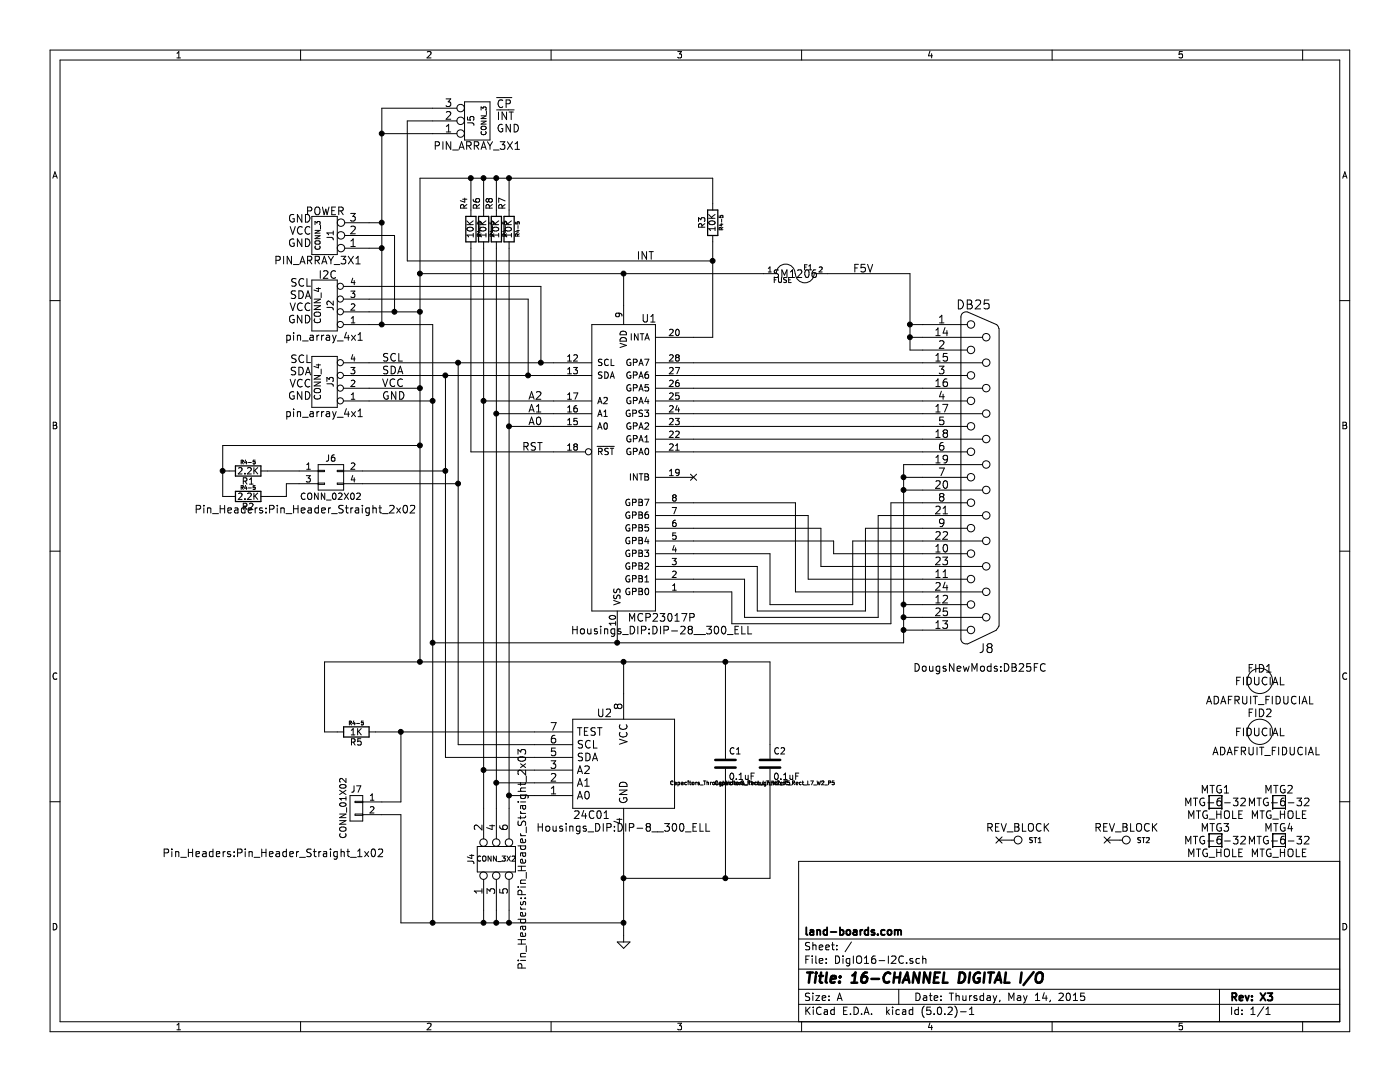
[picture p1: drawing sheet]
EESchema Schematic File Version 4
LIBS:DigIO16-I2C-cache
EELAYER 26 0
EELAYER END
$Descr A 11000 8500
encoding utf-8
Sheet 1 1
Title "16-CHANNEL DIGITAL I/O"
Date "Thursday, May 14, 2015"
Rev "X3"
Comp "land-boards.com"
Comment1 ""
Comment2 ""
Comment3 ""
Comment4 ""
$EndDescr
$Comp
L DigIO16-I2C-rescue:DB25 J8
U 1 1
P 7700 3750
F 0 "J8" H 7750 5100 70  0000 C CNN
F 1 "DB25" H 7650 2400 70  0000 C CNN
F 2 "DougsNewMods:DB25FC" H 7700 5250 60  0000 C CNN
F 3 "" H 7700 3750 60  0000 C CNN
	1    7700 3750
	1    0    0    1   
$EndComp
$Comp
L DigIO16-I2C-rescue:MTG_HOLE MTG4
U 1 1
P 10050 6600
F 0 "MTG4" H 10050 6700 60  0000 C CNN
F 1 "MTG_HOLE" H 10050 6500 60  0000 C CNN
F 2 "MTG-6-32" H 10050 6600 60  0000 C CNN
F 3 "~" H 10050 6600 60  0000 C CNN
	1    10050 6600
	1    0    0    -1  
$EndComp
$Comp
L DigIO16-I2C-rescue:MTG_HOLE MTG3
U 1 1
P 9550 6600
F 0 "MTG3" H 9550 6700 60  0000 C CNN
F 1 "MTG_HOLE" H 9550 6500 60  0000 C CNN
F 2 "MTG-6-32" H 9550 6600 60  0000 C CNN
F 3 "~" H 9550 6600 60  0000 C CNN
	1    9550 6600
	1    0    0    -1  
$EndComp
$Comp
L DigIO16-I2C-rescue:MTG_HOLE MTG2
U 1 1
P 10050 6300
F 0 "MTG2" H 10050 6400 60  0000 C CNN
F 1 "MTG_HOLE" H 10050 6200 60  0000 C CNN
F 2 "MTG-6-32" H 10050 6300 60  0000 C CNN
F 3 "~" H 10050 6300 60  0000 C CNN
	1    10050 6300
	1    0    0    -1  
$EndComp
$Comp
L DigIO16-I2C-rescue:MTG_HOLE MTG1
U 1 1
P 9550 6300
F 0 "MTG1" H 9550 6400 60  0000 C CNN
F 1 "MTG_HOLE" H 9550 6200 60  0000 C CNN
F 2 "MTG-6-32" H 9550 6300 60  0000 C CNN
F 3 "~" H 9550 6300 60  0000 C CNN
	1    9550 6300
	1    0    0    -1  
$EndComp
$Comp
L DigIO16-I2C-rescue:ADAFRUIT_FIDUCIAL FID2
U 1 1
P 9900 5750
F 0 "FID2" H 9900 5900 60  0000 C CNN
F 1 "ADAFRUIT_FIDUCIAL" H 9950 5600 60  0000 C CNN
F 2 "FIDUCIAL" H 9900 5750 60  0000 C CNN
F 3 "~" H 9900 5750 60  0000 C CNN
	1    9900 5750
	1    0    0    -1  
$EndComp
$Comp
L DigIO16-I2C-rescue:ADAFRUIT_FIDUCIAL FID1
U 1 1
P 9900 5350
F 0 "FID1" H 9900 5450 60  0000 C CNN
F 1 "ADAFRUIT_FIDUCIAL" H 9900 5200 60  0000 C CNN
F 2 "FIDUCIAL" H 9900 5350 60  0000 C CNN
F 3 "~" H 9900 5350 60  0000 C CNN
	1    9900 5350
	1    0    0    -1  
$EndComp
$Comp
L DigIO16-I2C-rescue:CONN_1 ST1
U 1 1
P 8000 6600
F 0 "ST1" H 8080 6600 40  0000 L CNN
F 1 "CONN_1" H 8000 6655 30  0001 C CNN
F 2 "REV_BLOCK" H 8000 6700 60  0000 C CNN
F 3 "" H 8000 6600 60  0000 C CNN
	1    8000 6600
	1    0    0    -1  
$EndComp
$Comp
L DigIO16-I2C-rescue:CONN_3X2 J4
U 1 1
P 3950 6750
F 0 "J4" H 3950 7000 50  0000 C CNN
F 1 "CONN_3X2" V 3950 6800 40  0000 C CNN
F 2 "Pin_Headers:Pin_Header_Straight_2x03" H 3950 6600 60  0000 C CNN
F 3 "" H 3950 6750 60  0000 C CNN
	1    3950 6750
	0    -1   -1   0   
$EndComp
$Comp
L DigIO16-I2C-rescue:CONN_4 J3
U 1 1
P 2550 3000
F 0 "J3" V 2500 3000 50  0000 C CNN
F 1 "CONN_4" V 2600 3000 50  0000 C CNN
F 2 "pin_array_4x1" H 2550 3250 60  0000 C CNN
F 3 "" H 2550 3000 60  0000 C CNN
	1    2550 3000
	-1   0    0    1   
$EndComp
Text Notes 2450 3150 2    60   ~ 0
SCL\nSDA\nVCC\nGND
Text Label 3000 3050 0    60   ~ 0
VCC
Text Label 3000 3150 0    60   ~ 0
GND
Text Label 3000 2950 0    60   ~ 0
SDA
Text Label 3000 2850 0    60   ~ 0
SCL
Text Label 4150 3350 0    60   ~ 0
A0
Text Label 4150 3250 0    60   ~ 0
A1
Text Label 4150 3150 0    60   ~ 0
A2
$Comp
L DigIO16-I2C-rescue:CONN_4 J2
U 1 1
P 2550 2400
F 0 "J2" V 2500 2400 50  0000 C CNN
F 1 "CONN_4" V 2600 2400 50  0000 C CNN
F 2 "pin_array_4x1" H 2550 2650 60  0000 C CNN
F 3 "" H 2550 2400 60  0000 C CNN
	1    2550 2400
	-1   0    0    1   
$EndComp
$Comp
L power:GND #PWR01
U 1 1
P 4900 7350
F 0 "#PWR01" H 4900 7350 30  0001 C CNN
F 1 "GND" H 4900 7280 30  0001 C CNN
F 2 "" H 4900 7350 60  0000 C CNN
F 3 "" H 4900 7350 60  0000 C CNN
	1    4900 7350
	1    0    0    -1  
$EndComp
Text Notes 2450 2550 2    60   ~ 0
SCL\nSDA\nVCC\nGND
$Comp
L DigIO16-I2C-rescue:CONN_3 J1
U 1 1
P 2550 1850
F 0 "J1" V 2500 1850 50  0000 C CNN
F 1 "CONN_3" V 2600 1850 40  0000 C CNN
F 2 "PIN_ARRAY_3X1" H 2600 2050 60  0000 C CNN
F 3 "" H 2550 1850 60  0000 C CNN
	1    2550 1850
	-1   0    0    1   
$EndComp
Text Notes 2450 1950 2    60   ~ 0
GND\nVCC\nGND
$Comp
L DigIO16-I2C-rescue:CONN_3 J5
U 1 1
P 3750 950
F 0 "J5" V 3700 950 50  0000 C CNN
F 1 "CONN_3" V 3800 950 40  0000 C CNN
F 2 "PIN_ARRAY_3X1" H 3750 1150 60  0000 C CNN
F 3 "" H 3750 950 60  0000 C CNN
	1    3750 950 
	1    0    0    1   
$EndComp
Text Notes 3900 1050 0    60   ~ 0
~CP\n~INT\nGND
Text Notes 2400 1700 0    60   ~ 0
POWER
Text Notes 2500 2200 0    60   ~ 0
I2C
NoConn ~ 7850 6600
$Comp
L DigIO16-I2C-rescue:CONN_1 ST2
U 1 1
P 8850 6600
F 0 "ST2" H 8930 6600 40  0000 L CNN
F 1 "CONN_1" H 8850 6655 30  0001 C CNN
F 2 "REV_BLOCK" H 8850 6700 60  0000 C CNN
F 3 "" H 8850 6600 60  0000 C CNN
	1    8850 6600
	1    0    0    -1  
$EndComp
NoConn ~ 8700 6600
$Comp
L DigIO16-I2C-rescue:24C01 U2
U 1 1
P 4900 5950
F 0 "U2" H 5050 6300 60  0000 C CNN
F 1 "24C01" H 5150 5500 60  0000 C CNN
F 2 "Housings_DIP:DIP-8__300_ELL" H 4900 5400 60  0000 C CNN
F 3 "~" H 4900 5950 60  0000 C CNN
	1    4900 5950
	-1   0    0    -1  
$EndComp
$Comp
L DigIO16-I2C-rescue:MCP23017P U1
U 1 1
P 4950 3500
F 0 "U1" H 5100 4500 60  0000 C CNN
F 1 "MCP23017P" H 5200 2150 60  0000 C CNN
F 2 "Housings_DIP:DIP-28__300_ELL" H 5200 2050 60  0000 C CNN
F 3 "~" H 4950 3500 60  0000 C CNN
	1    4950 3500
	1    0    0    -1  
$EndComp
$Comp
L DigIO16-I2C-rescue:FUSE F1
U 1 1
P 6250 2150
F 0 "F1" H 6350 2200 40  0000 C CNN
F 1 "FUSE" H 6150 2100 40  0000 C CNN
F 2 "SM1206" H 6250 2150 60  0000 C CNN
F 3 "~" H 6250 2150 60  0000 C CNN
	1    6250 2150
	1    0    0    -1  
$EndComp
$Comp
L DigIO16-I2C-rescue:CONN_02X02 J6
U 1 1
P 2600 3750
F 0 "J6" H 2600 3900 50  0000 C CNN
F 1 "CONN_02X02" H 2600 3600 50  0000 C CNN
F 2 "Pin_Headers:Pin_Header_Straight_2x02" H 2400 3500 60  0000 C CNN
F 3 "" H 2600 2550 60  0000 C CNN
	1    2600 3750
	1    0    0    -1  
$EndComp
$Comp
L Device:R R1
U 1 1
P 1950 3700
F 0 "R1" V 2030 3700 50  0000 C CNN
F 1 "2.2K" V 1950 3700 50  0000 C CNN
F 2 "R4-5" V 1880 3700 30  0000 C CNN
F 3 "" H 1950 3700 30  0000 C CNN
	1    1950 3700
	0    1    1    0   
$EndComp
$Comp
L Device:R R2
U 1 1
P 1950 3900
F 0 "R2" V 2030 3900 50  0000 C CNN
F 1 "2.2K" V 1950 3900 50  0000 C CNN
F 2 "R4-5" V 1880 3900 30  0000 C CNN
F 3 "" H 1950 3900 30  0000 C CNN
	1    1950 3900
	0    1    1    0   
$EndComp
$Comp
L Device:R R3
U 1 1
P 5600 1750
F 0 "R3" V 5680 1750 50  0000 C CNN
F 1 "10K" V 5600 1750 50  0000 C CNN
F 2 "R4-5" V 5530 1750 30  0000 C CNN
F 3 "" H 5600 1750 30  0000 C CNN
	1    5600 1750
	-1   0    0    1   
$EndComp
$Comp
L Device:R R7
U 1 1
P 4000 1800
F 0 "R7" V 4050 1600 50  0000 C CNN
F 1 "10K" V 4000 1800 50  0000 C CNN
F 2 "R4-5" V 3930 1800 30  0000 C CNN
F 3 "" H 4000 1800 30  0000 C CNN
	1    4000 1800
	-1   0    0    1   
$EndComp
$Comp
L Device:R R8
U 1 1
P 3900 1800
F 0 "R8" V 3950 1600 50  0000 C CNN
F 1 "10K" V 3900 1800 50  0000 C CNN
F 2 "R4-5" V 3830 1800 30  0000 C CNN
F 3 "" H 3900 1800 30  0000 C CNN
	1    3900 1800
	-1   0    0    1   
$EndComp
$Comp
L Device:R R6
U 1 1
P 3800 1800
F 0 "R6" V 3850 1600 50  0000 C CNN
F 1 "10K" V 3800 1800 50  0000 C CNN
F 2 "R4-5" V 3730 1800 30  0000 C CNN
F 3 "" H 3800 1800 30  0000 C CNN
	1    3800 1800
	-1   0    0    1   
$EndComp
$Comp
L Device:R R4
U 1 1
P 3700 1800
F 0 "R4" V 3750 1600 50  0000 C CNN
F 1 "10K" V 3700 1800 50  0000 C CNN
F 2 "R4-5" V 3630 1800 30  0000 C CNN
F 3 "" H 3700 1800 30  0000 C CNN
	1    3700 1800
	-1   0    0    1   
$EndComp
$Comp
L Device:R R5
U 1 1
P 2800 5750
F 0 "R5" V 2880 5750 50  0000 C CNN
F 1 "1K" V 2800 5750 50  0000 C CNN
F 2 "R4-5" V 2730 5750 30  0000 C CNN
F 3 "" H 2800 5750 30  0000 C CNN
	1    2800 5750
	0    1    1    0   
$EndComp
$Comp
L DigIO16-I2C-rescue:CONN_01X02 J7
U 1 1
P 2800 6350
F 0 "J7" H 2800 6500 50  0000 C CNN
F 1 "CONN_01X02" V 2900 6350 50  0000 C CNN
F 2 "Pin_Headers:Pin_Header_Straight_1x02" H 3450 6000 60  0000 C CNN
F 3 "" H 2800 6350 60  0000 C CNN
	1    2800 6350
	-1   0    0    -1  
$EndComp
Text Label 5000 2050 0    60   ~ 0
INT
NoConn ~ 5450 3750
Text Label 4100 3550 0    60   ~ 0
RST
Wire Wire Line
	4000 7250 4000 7150
Connection ~ 4000 7250
Wire Wire Line
	3900 7250 3900 7150
Connection ~ 3900 7250
Wire Wire Line
	3800 7250 3800 7150
Connection ~ 3800 7250
Wire Wire Line
	4000 3350 4350 3350
Wire Wire Line
	4000 1950 4000 3350
Wire Wire Line
	3900 3250 4350 3250
Wire Wire Line
	3900 1950 3900 3250
Wire Wire Line
	4350 3150 3800 3150
Wire Wire Line
	2900 2850 3600 2850
Wire Wire Line
	2900 2950 3500 2950
Wire Wire Line
	2900 3150 3400 3150
Wire Wire Line
	3400 2550 3400 3150
Wire Wire Line
	3300 3050 2900 3050
Wire Wire Line
	3300 1400 3300 2150
Wire Wire Line
	4850 4950 4850 5050
Wire Wire Line
	4900 6550 4900 6900
Connection ~ 4900 7250
Wire Wire Line
	4900 2150 4900 2400
Connection ~ 3900 3250
Connection ~ 4000 3350
Wire Wire Line
	3800 1950 3800 3150
Connection ~ 3800 3150
Wire Wire Line
	3700 3550 3700 1950
Wire Wire Line
	3700 3550 4350 3550
Wire Wire Line
	3200 2050 5600 2050
Wire Wire Line
	5600 2650 5450 2650
Wire Wire Line
	2900 2250 4250 2250
Wire Wire Line
	4250 2250 4250 2850
Connection ~ 4250 2850
Wire Wire Line
	2900 2350 4150 2350
Wire Wire Line
	4150 2350 4150 2950
Connection ~ 4150 2950
Wire Wire Line
	2900 2450 3100 2450
Connection ~ 3300 2450
Wire Wire Line
	2900 2550 3000 2550
Connection ~ 3400 3150
Wire Wire Line
	3150 7250 3400 7250
Wire Wire Line
	3000 850  3000 1050
Wire Wire Line
	3000 1950 2900 1950
Connection ~ 3000 2550
Wire Wire Line
	2900 1850 3100 1850
Wire Wire Line
	3100 1850 3100 2450
Connection ~ 3100 2450
Wire Wire Line
	2900 1750 3000 1750
Connection ~ 3000 1950
Wire Wire Line
	3400 1050 3000 1050
Connection ~ 3000 1750
Wire Wire Line
	3400 850  3000 850 
Connection ~ 3000 1050
Wire Wire Line
	7100 5050 4850 5050
Connection ~ 3400 5050
Wire Wire Line
	4900 5200 4900 5450
Wire Wire Line
	2550 5200 3300 5200
Connection ~ 3300 3050
Wire Wire Line
	3600 5850 4200 5850
Wire Wire Line
	3600 2850 3600 3800
Connection ~ 3600 2850
Wire Wire Line
	3500 2950 3500 3700
Wire Wire Line
	3500 5950 4200 5950
Connection ~ 3500 2950
Wire Wire Line
	4200 6250 4000 6250
Connection ~ 4000 6250
Wire Wire Line
	4200 6150 3900 6150
Connection ~ 3900 6150
Wire Wire Line
	4200 6050 3800 6050
Connection ~ 3800 6050
Wire Wire Line
	5450 3550 7250 3550
Wire Wire Line
	7100 3650 7100 3750
Wire Wire Line
	7100 4950 7250 4950
Connection ~ 4850 5050
Wire Wire Line
	7250 4850 7100 4850
Connection ~ 7100 4950
Wire Wire Line
	7250 4750 7100 4750
Connection ~ 7100 4850
Wire Wire Line
	5450 2850 7250 2850
Wire Wire Line
	7250 2950 5450 2950
Wire Wire Line
	5450 3050 7250 3050
Wire Wire Line
	7250 3150 5450 3150
Wire Wire Line
	5450 3250 7250 3250
Wire Wire Line
	7250 3350 5450 3350
Wire Wire Line
	5450 3450 7250 3450
Wire Wire Line
	7150 2150 7150 2550
Wire Wire Line
	7150 2750 7250 2750
Connection ~ 4900 2150
Wire Wire Line
	7250 2650 7150 2650
Connection ~ 7150 2650
Wire Wire Line
	7150 2550 7250 2550
Connection ~ 7150 2550
Wire Wire Line
	7100 3850 7250 3850
Connection ~ 7100 4750
Wire Wire Line
	7100 3750 7250 3750
Connection ~ 7100 3850
Wire Wire Line
	7100 3650 7250 3650
Connection ~ 7100 3750
Wire Wire Line
	7150 2150 6500 2150
Wire Wire Line
	3300 2150 4900 2150
Wire Wire Line
	5450 3950 6250 3950
Wire Wire Line
	6250 3950 6250 4650
Wire Wire Line
	6250 4650 7250 4650
Wire Wire Line
	5450 4050 6350 4050
Wire Wire Line
	6350 4050 6350 4550
Wire Wire Line
	6350 4550 7250 4550
Wire Wire Line
	5450 4150 6450 4150
Wire Wire Line
	6450 4150 6450 4450
Wire Wire Line
	6450 4450 7250 4450
Wire Wire Line
	5450 4250 6550 4250
Wire Wire Line
	6550 4250 6550 4350
Wire Wire Line
	6550 4350 7250 4350
Wire Wire Line
	5450 4350 6050 4350
Wire Wire Line
	6050 4350 6050 4750
Wire Wire Line
	6050 4750 6700 4750
Wire Wire Line
	6700 4750 6700 4250
Wire Wire Line
	6700 4250 7250 4250
Wire Wire Line
	5450 4450 5950 4450
Wire Wire Line
	5950 4450 5950 4800
Wire Wire Line
	5950 4800 6800 4800
Wire Wire Line
	6800 4800 6800 4150
Wire Wire Line
	6800 4150 7250 4150
Wire Wire Line
	5450 4550 5850 4550
Wire Wire Line
	5850 4550 5850 4850
Wire Wire Line
	5850 4850 6900 4850
Wire Wire Line
	6900 4850 6900 4050
Wire Wire Line
	6900 4050 7250 4050
Wire Wire Line
	5450 4650 5750 4650
Wire Wire Line
	5750 4650 5750 4900
Wire Wire Line
	5750 4900 7000 4900
Wire Wire Line
	7000 4900 7000 3950
Wire Wire Line
	7000 3950 7250 3950
Wire Wire Line
	3200 2050 3200 950 
Wire Wire Line
	3200 950  3400 950 
Wire Wire Line
	2100 3700 2350 3700
Wire Wire Line
	2350 3800 2250 3800
Wire Wire Line
	2250 3800 2250 3900
Wire Wire Line
	2250 3900 2100 3900
Wire Wire Line
	1750 3900 1800 3900
Wire Wire Line
	1750 3500 1750 3700
Wire Wire Line
	1800 3700 1750 3700
Connection ~ 1750 3700
Wire Wire Line
	5600 1900 5600 2050
Connection ~ 5600 2050
Wire Wire Line
	3300 1400 3700 1400
Connection ~ 3300 2150
Wire Wire Line
	5600 1400 5600 1600
Wire Wire Line
	3700 1650 3700 1400
Connection ~ 3700 1400
Wire Wire Line
	3800 1650 3800 1400
Connection ~ 3800 1400
Wire Wire Line
	3900 1650 3900 1400
Connection ~ 3900 1400
Wire Wire Line
	4000 1650 4000 1400
Connection ~ 4000 1400
Wire Wire Line
	2950 5750 3150 5750
Wire Wire Line
	3150 5750 3150 6300
Connection ~ 3150 5750
Wire Wire Line
	2650 5750 2550 5750
Wire Wire Line
	2550 5750 2550 5200
Connection ~ 3300 5200
Wire Wire Line
	3150 6300 3000 6300
Wire Wire Line
	3000 6400 3150 6400
Wire Wire Line
	3150 6400 3150 7250
Connection ~ 3400 7250
Wire Wire Line
	2850 3800 3600 3800
Connection ~ 3600 3800
Wire Wire Line
	2850 3700 3500 3700
Connection ~ 3500 3700
Text Label 6700 2150 0    60   ~ 0
F5V
$Comp
L Device:C C1
U 1 1
P 5700 6000
F 0 "C1" H 5725 6100 50  0000 L CNN
F 1 "0.1uF" H 5725 5900 50  0000 L CNN
F 2 "Capacitors_ThroughHole:C_Rect_L7_W2_P5" H 5738 5850 30  0000 C CNN
F 3 "" H 5700 6000 60  0000 C CNN
	1    5700 6000
	1    0    0    -1  
$EndComp
$Comp
L Device:C C2
U 1 1
P 6050 6000
F 0 "C2" H 6075 6100 50  0000 L CNN
F 1 "0.1uF" H 6075 5900 50  0000 L CNN
F 2 "Capacitors_ThroughHole:C_Rect_L7_W2_P5" H 6088 5850 30  0000 C CNN
F 3 "" H 6050 6000 60  0000 C CNN
	1    6050 6000
	1    0    0    -1  
$EndComp
Wire Wire Line
	5700 5200 5700 5850
Connection ~ 4900 5200
Wire Wire Line
	6050 5200 6050 5850
Connection ~ 5700 5200
Wire Wire Line
	6050 6150 6050 6900
Wire Wire Line
	6050 6900 5700 6900
Connection ~ 4900 6900
Wire Wire Line
	5700 6150 5700 6900
Connection ~ 5700 6900
Wire Wire Line
	1750 3500 3300 3500
Connection ~ 3300 3500
Wire Wire Line
	4000 7250 4900 7250
Wire Wire Line
	3900 7250 4000 7250
Wire Wire Line
	3800 7250 3900 7250
Wire Wire Line
	4900 7250 4900 7350
Wire Wire Line
	3900 3250 3900 6150
Wire Wire Line
	4000 3350 4000 6250
Wire Wire Line
	3800 3150 3800 6050
Wire Wire Line
	4250 2850 4350 2850
Wire Wire Line
	4150 2950 4350 2950
Wire Wire Line
	3300 2450 3300 3050
Wire Wire Line
	3400 3150 3400 5050
Wire Wire Line
	3000 2550 3400 2550
Wire Wire Line
	3100 2450 3300 2450
Wire Wire Line
	3000 1950 3000 2550
Wire Wire Line
	3000 1750 3000 1950
Wire Wire Line
	3000 1050 3000 1750
Wire Wire Line
	3400 5050 3400 7250
Wire Wire Line
	3300 3050 3300 3500
Wire Wire Line
	3600 2850 4250 2850
Wire Wire Line
	3500 2950 4150 2950
Wire Wire Line
	4000 6250 4000 6350
Wire Wire Line
	3900 6150 3900 6350
Wire Wire Line
	3800 6050 3800 6350
Wire Wire Line
	4850 5050 3400 5050
Wire Wire Line
	7100 4950 7100 5050
Wire Wire Line
	7100 4850 7100 4950
Wire Wire Line
	4900 2150 6000 2150
Wire Wire Line
	7150 2650 7150 2750
Wire Wire Line
	7150 2550 7150 2650
Wire Wire Line
	7100 4750 7100 4850
Wire Wire Line
	7100 3850 7100 4750
Wire Wire Line
	7100 3750 7100 3850
Wire Wire Line
	1750 3700 1750 3900
Wire Wire Line
	5600 2050 5600 2650
Wire Wire Line
	3300 2150 3300 2450
Wire Wire Line
	3700 1400 3800 1400
Wire Wire Line
	3800 1400 3900 1400
Wire Wire Line
	3900 1400 4000 1400
Wire Wire Line
	4000 1400 5600 1400
Wire Wire Line
	3150 5750 4200 5750
Wire Wire Line
	3300 5200 4900 5200
Wire Wire Line
	3400 7250 3800 7250
Wire Wire Line
	3600 3800 3600 5850
Wire Wire Line
	3500 3700 3500 5950
Wire Wire Line
	4900 5200 5700 5200
Wire Wire Line
	5700 5200 6050 5200
Wire Wire Line
	4900 6900 4900 7250
Wire Wire Line
	5700 6900 4900 6900
Wire Wire Line
	3300 3500 3300 5200
$EndSCHEMATC
